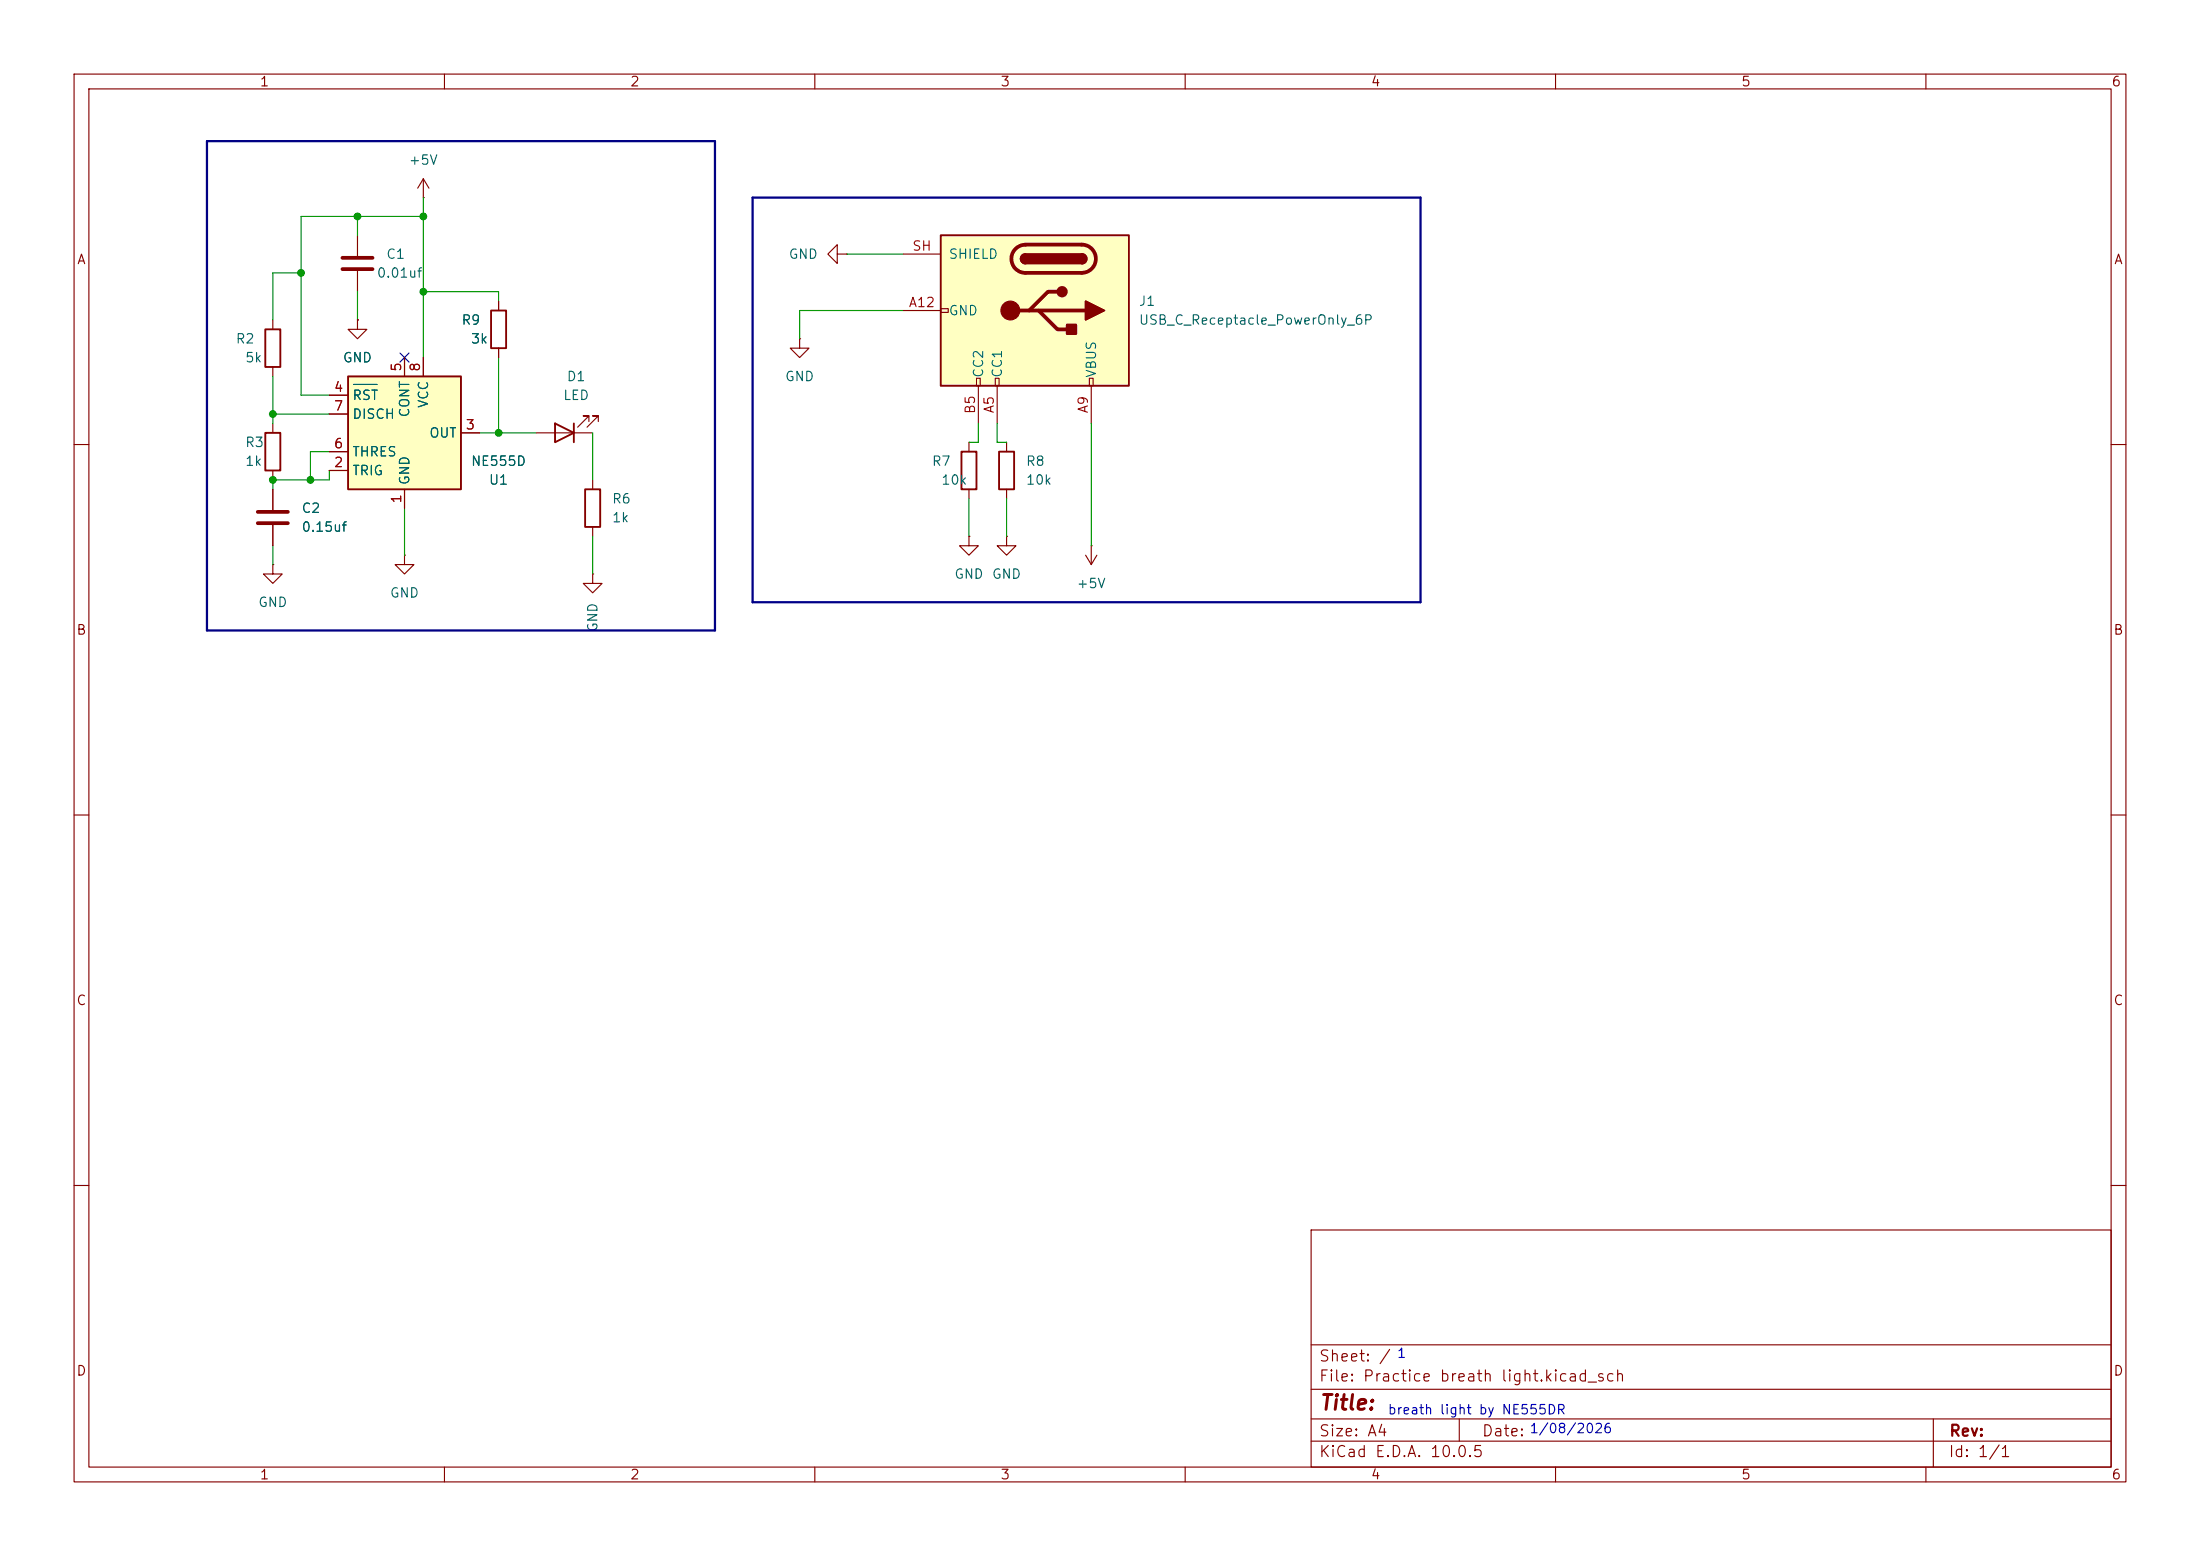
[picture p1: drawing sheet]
(kicad_sch
 (version 20260306)
 (generator "eeschema")
 (generator_version "10.0")
 (paper "A4")
 (lib_symbols
  (symbol "Connector:USB_C_Receptacle_PowerOnly_6P"
   (pin_names
    (offset 1.016)) (exclude_from_sim no) (in_bom yes) (on_board yes)
   (in_pos_files yes)
   (duplicate_pin_numbers_are_jumpers no)
   (property "Reference" "J" (at 0 16.51 0) (show_name no) (do_not_autoplace no) (effects (font (size 1.27 1.27)) (justify bottom)))
   (property "Value" "USB_C_Receptacle_PowerOnly_6P" (at 0 13.97 0) (show_name no) (do_not_autoplace no) (effects (font (size 1.27 1.27)) (justify bottom)))
   (property "Footprint" "" (at 3.81 2.54 0) (show_name no) (do_not_autoplace no) (hide yes) (effects (font (size 1.27 1.27))))
   (property "Datasheet" "https://www.usb.org/sites/default/files/documents/usb_type-c.zip" (at 0 0 0) (show_name no) (do_not_autoplace no) (hide yes) (effects (font (size 1.27 1.27))))
   (property "Description" "USB Power-Only 6P Type-C Receptacle connector" (at 0 0 0) (show_name no) (do_not_autoplace no) (hide yes) (effects (font (size 1.27 1.27))))
   (symbol "USB_C_Receptacle_PowerOnly_6P_0_0"
    (rectangle (start -0.254 -12.7) (end 0.254 -11.684) (stroke (width 0) (type default)) (fill (type none)))
    (rectangle (start 10.16 7.874) (end 9.144 7.366) (stroke (width 0) (type default)) (fill (type none)))
    (rectangle (start 10.16 -4.826) (end 9.144 -5.334) (stroke (width 0) (type default)) (fill (type none)))
    (rectangle (start 10.16 -7.366) (end 9.144 -7.874) (stroke (width 0) (type default)) (fill (type none))))
   (symbol "USB_C_Receptacle_PowerOnly_6P_0_1"
    (rectangle (start -10.16 12.7) (end 10.16 -12.7) (stroke (width 0.254) (type default)) (fill (type background)))
    (polyline (pts (xy -8.89 -1.27) (xy -8.89 6.35)) (stroke (width 0.508) (type default)) (fill (type none)))
    (rectangle (start -7.62 -1.27) (end -6.35 6.35) (stroke (width 0.254) (type default)) (fill (type outline)))
    (arc (start -7.62 6.35) (mid -6.985 6.9823) (end -6.35 6.35) (stroke (width 0.254) (type default)) (fill (type none)))
    (arc (start -7.62 6.35) (mid -6.985 6.9823) (end -6.35 6.35) (stroke (width 0.254) (type default)) (fill (type outline)))
    (arc (start -8.89 6.35) (mid -6.985 8.2467) (end -5.08 6.35) (stroke (width 0.508) (type default)) (fill (type none)))
    (arc (start -5.08 -1.27) (mid -6.985 -3.1667) (end -8.89 -1.27) (stroke (width 0.508) (type default)) (fill (type none)))
    (arc (start -6.35 -1.27) (mid -6.985 -1.9023) (end -7.62 -1.27) (stroke (width 0.254) (type default)) (fill (type none)))
    (arc (start -6.35 -1.27) (mid -6.985 -1.9023) (end -7.62 -1.27) (stroke (width 0.254) (type default)) (fill (type outline)))
    (polyline (pts (xy -5.08 6.35) (xy -5.08 -1.27)) (stroke (width 0.508) (type default)) (fill (type none)))
    (circle (center -2.54 3.683) (radius 0.635) (stroke (width 0.254) (type default)) (fill (type outline)))
    (polyline (pts (xy -1.27 6.858) (xy 0 9.398) (xy 1.27 6.858) (xy -1.27 6.858)) (stroke (width 0.254) (type default)) (fill (type outline)))
    (polyline (pts (xy 0 0.508) (xy 2.54 3.048) (xy 2.54 4.318)) (stroke (width 0.508) (type default)) (fill (type none)))
    (polyline (pts (xy 0 -0.762) (xy -2.54 1.778) (xy -2.54 3.048)) (stroke (width 0.508) (type default)) (fill (type none)))
    (polyline (pts (xy 0 -3.302) (xy 0 6.858)) (stroke (width 0.508) (type default)) (fill (type none)))
    (circle (center 0 -3.302) (radius 1.27) (stroke (width 0) (type default)) (fill (type outline)))
    (rectangle (start 1.905 4.318) (end 3.175 5.588) (stroke (width 0.254) (type default)) (fill (type outline))))
   (symbol "USB_C_Receptacle_PowerOnly_6P_1_1"
    (pin bidirectional line (at 15.24 -5.08 180) (length 5.08) (name "CC1" (effects (font (size 1.27 1.27)))) (number "A5" (effects (font (size 1.27 1.27)))))
    (pin passive line (at 15.24 7.62 180) (length 5.08) (name "VBUS" (effects (font (size 1.27 1.27)))) (number "A9" (effects (font (size 1.27 1.27)))))
    (pin passive line (at 0 -17.78 90) (length 5.08) (name "GND" (effects (font (size 1.27 1.27)))) (number "A12" (effects (font (size 1.27 1.27)))))
    (pin bidirectional line (at 15.24 -7.62 180) (length 5.08) (name "CC2" (effects (font (size 1.27 1.27)))) (number "B5" (effects (font (size 1.27 1.27)))))
    (pin passive line (at 15.24 7.62 180) (length 5.08) (hide yes) (name "VBUS" (effects (font (size 1.27 1.27)))) (number "B9" (effects (font (size 1.27 1.27)))))
    (pin passive line (at 0 -17.78 90) (length 5.08) (hide yes) (name "GND" (effects (font (size 1.27 1.27)))) (number "B12" (effects (font (size 1.27 1.27)))))
    (pin passive line (at -7.62 -17.78 90) (length 5.08) (name "SHIELD" (effects (font (size 1.27 1.27)))) (number "SH" (effects (font (size 1.27 1.27))))))
   (embedded_fonts no))
  (symbol "Device:C"
   (pin_numbers (hide yes))
   (pin_names
    (offset 0.254)) (exclude_from_sim no) (in_bom yes) (on_board yes)
   (in_pos_files yes)
   (duplicate_pin_numbers_are_jumpers no)
   (property "Reference" "C" (at 0.635 2.54 0) (show_name no) (do_not_autoplace no) (effects (font (size 1.27 1.27)) (justify left)))
   (property "Value" "C" (at 0.635 -2.54 0) (show_name no) (do_not_autoplace no) (effects (font (size 1.27 1.27)) (justify left)))
   (property "Footprint" "" (at 0.9652 -3.81 0) (show_name no) (do_not_autoplace no) (hide yes) (effects (font (size 1.27 1.27))))
   (property "Datasheet" "" (at 0 0 0) (show_name no) (do_not_autoplace no) (hide yes) (effects (font (size 1.27 1.27))))
   (property "Description" "Unpolarized capacitor" (at 0 0 0) (show_name no) (do_not_autoplace no) (hide yes) (effects (font (size 1.27 1.27))))
   (symbol "C_0_1"
    (polyline (pts (xy -2.032 0.762) (xy 2.032 0.762)) (stroke (width 0.508) (type default)) (fill (type none)))
    (polyline (pts (xy -2.032 -0.762) (xy 2.032 -0.762)) (stroke (width 0.508) (type default)) (fill (type none))))
   (symbol "C_1_1"
    (pin passive line (at 0 3.81 270) (length 2.794) (name "" (effects (font (size 1.27 1.27)))) (number "1" (effects (font (size 1.27 1.27)))))
    (pin passive line (at 0 -3.81 90) (length 2.794) (name "" (effects (font (size 1.27 1.27)))) (number "2" (effects (font (size 1.27 1.27))))))
   (embedded_fonts no))
  (symbol "Device:LED"
   (pin_numbers (hide yes))
   (pin_names
    (offset 1.016) (hide yes)) (exclude_from_sim no) (in_bom yes) (on_board yes)
   (in_pos_files yes)
   (duplicate_pin_numbers_are_jumpers no)
   (property "Reference" "D" (at 0 2.54 0) (show_name no) (do_not_autoplace no) (effects (font (size 1.27 1.27))))
   (property "Value" "LED" (at 0 -2.54 0) (show_name no) (do_not_autoplace no) (effects (font (size 1.27 1.27))))
   (property "Footprint" "" (at 0 0 0) (show_name no) (do_not_autoplace no) (hide yes) (effects (font (size 1.27 1.27))))
   (property "Datasheet" "" (at 0 0 0) (show_name no) (do_not_autoplace no) (hide yes) (effects (font (size 1.27 1.27))))
   (property "Description" "Light emitting diode" (at 0 0 0) (show_name no) (do_not_autoplace no) (hide yes) (effects (font (size 1.27 1.27))))
   (property "Sim.Pins" "1=K 2=A" (at 0 0 0) (show_name no) (do_not_autoplace no) (hide yes) (effects (font (size 1.27 1.27))))
   (symbol "LED_0_1"
    (polyline (pts (xy -3.048 -0.762) (xy -4.572 -2.286) (xy -3.81 -2.286) (xy -4.572 -2.286) (xy -4.572 -1.524)) (stroke (width 0) (type default)) (fill (type none)))
    (polyline (pts (xy -1.778 -0.762) (xy -3.302 -2.286) (xy -2.54 -2.286) (xy -3.302 -2.286) (xy -3.302 -1.524)) (stroke (width 0) (type default)) (fill (type none)))
    (polyline (pts (xy -1.27 0) (xy 1.27 0)) (stroke (width 0) (type default)) (fill (type none)))
    (polyline (pts (xy -1.27 -1.27) (xy -1.27 1.27)) (stroke (width 0.254) (type default)) (fill (type none)))
    (polyline (pts (xy 1.27 -1.27) (xy 1.27 1.27) (xy -1.27 0) (xy 1.27 -1.27)) (stroke (width 0.254) (type default)) (fill (type none))))
   (symbol "LED_1_1"
    (pin passive line (at -3.81 0 0) (length 2.54) (name "K" (effects (font (size 1.27 1.27)))) (number "1" (effects (font (size 1.27 1.27)))))
    (pin passive line (at 3.81 0 180) (length 2.54) (name "A" (effects (font (size 1.27 1.27)))) (number "2" (effects (font (size 1.27 1.27))))))
   (embedded_fonts no))
  (symbol "Device:R"
   (pin_numbers (hide yes))
   (pin_names
    (offset 0)) (exclude_from_sim no) (in_bom yes) (on_board yes)
   (in_pos_files yes)
   (duplicate_pin_numbers_are_jumpers no)
   (property "Reference" "R" (at 2.032 0 90) (show_name no) (do_not_autoplace no) (effects (font (size 1.27 1.27))))
   (property "Value" "R" (at 0 0 90) (show_name no) (do_not_autoplace no) (effects (font (size 1.27 1.27))))
   (property "Footprint" "" (at -1.778 0 90) (show_name no) (do_not_autoplace no) (hide yes) (effects (font (size 1.27 1.27))))
   (property "Datasheet" "" (at 0 0 0) (show_name no) (do_not_autoplace no) (hide yes) (effects (font (size 1.27 1.27))))
   (property "Description" "Resistor" (at 0 0 0) (show_name no) (do_not_autoplace no) (hide yes) (effects (font (size 1.27 1.27))))
   (symbol "R_0_1"
    (rectangle (start -1.016 -2.54) (end 1.016 2.54) (stroke (width 0.254) (type default)) (fill (type none))))
   (symbol "R_1_1"
    (pin passive line (at 0 3.81 270) (length 1.27) (name "" (effects (font (size 1.27 1.27)))) (number "1" (effects (font (size 1.27 1.27)))))
    (pin passive line (at 0 -3.81 90) (length 1.27) (name "" (effects (font (size 1.27 1.27)))) (number "2" (effects (font (size 1.27 1.27))))))
   (embedded_fonts no))
  (symbol "Timer:NE555D" (exclude_from_sim no) (in_bom yes) (on_board yes)
   (in_pos_files yes)
   (duplicate_pin_numbers_are_jumpers no)
   (property "Reference" "U" (at -10.16 8.89 0) (show_name no) (do_not_autoplace no) (effects (font (size 1.27 1.27)) (justify left)))
   (property "Value" "NE555D" (at 2.54 8.89 0) (show_name no) (do_not_autoplace no) (effects (font (size 1.27 1.27)) (justify left)))
   (property "Footprint" "Package_SO:SOIC-8_3.9x4.9mm_P1.27mm" (at 0 -24.13 0) (show_name no) (do_not_autoplace no) (hide yes) (effects (font (size 1.27 1.27))))
   (property "Datasheet" "http://www.ti.com/lit/ds/symlink/ne555.pdf" (at 0 -26.67 0) (show_name no) (do_not_autoplace no) (hide yes) (effects (font (size 1.27 1.27))))
   (property "Description" "Precision Timers, 555 compatible, SOIC-8" (at 0 -21.59 0) (show_name no) (do_not_autoplace no) (hide yes) (effects (font (size 1.27 1.27))))
   (symbol "NE555D_0_0"
    (pin power_in line (at 0 -10.16 90) (length 2.54) (name "GND" (effects (font (size 1.27 1.27)))) (number "1" (effects (font (size 1.27 1.27)))))
    (pin power_in line (at 2.54 10.16 270) (length 2.54) (name "VCC" (effects (font (size 1.27 1.27)))) (number "8" (effects (font (size 1.27 1.27))))))
   (symbol "NE555D_0_1"
    (rectangle (start -7.62 7.62) (end 7.62 -7.62) (stroke (width 0.254) (type default)) (fill (type background))))
   (symbol "NE555D_1_1"
    (pin input line (at -10.16 -5.08 0) (length 2.54) (name "TRIG" (effects (font (size 1.27 1.27)))) (number "2" (effects (font (size 1.27 1.27)))))
    (pin output line (at 10.16 0 180) (length 2.54) (name "OUT" (effects (font (size 1.27 1.27)))) (number "3" (effects (font (size 1.27 1.27)))))
    (pin input line (at -10.16 5.08 0) (length 2.54) (name "~{RST}" (effects (font (size 1.27 1.27)))) (number "4" (effects (font (size 1.27 1.27)))))
    (pin passive line (at 0 10.16 270) (length 2.54) (name "CONT" (effects (font (size 1.27 1.27)))) (number "5" (effects (font (size 1.27 1.27)))))
    (pin input line (at -10.16 -2.54 0) (length 2.54) (name "THRES" (effects (font (size 1.27 1.27)))) (number "6" (effects (font (size 1.27 1.27)))))
    (pin input line (at -10.16 2.54 0) (length 2.54) (name "DISCH" (effects (font (size 1.27 1.27)))) (number "7" (effects (font (size 1.27 1.27))))))
   (embedded_fonts no))
  (symbol "power:+5V"
   (power global)
   (pin_numbers (hide yes))
   (pin_names
    (offset 0) (hide yes)) (exclude_from_sim no) (in_bom yes) (on_board yes)
   (in_pos_files yes)
   (duplicate_pin_numbers_are_jumpers no)
   (property "Reference" "#PWR" (at 0 -3.81 0) (show_name no) (do_not_autoplace no) (hide yes) (effects (font (size 1.27 1.27))))
   (property "Value" "+5V" (at 0 3.556 0) (show_name no) (do_not_autoplace no) (effects (font (size 1.27 1.27))))
   (property "Footprint" "" (at 0 0 0) (show_name no) (do_not_autoplace no) (hide yes) (effects (font (size 1.27 1.27))))
   (property "Datasheet" "" (at 0 0 0) (show_name no) (do_not_autoplace no) (hide yes) (effects (font (size 1.27 1.27))))
   (property "Description" "Power symbol creates a global label with name \"+5V\"" (at 0 0 0) (show_name no) (do_not_autoplace no) (hide yes) (effects (font (size 1.27 1.27))))
   (symbol "+5V_0_1"
    (polyline (pts (xy -0.762 1.27) (xy 0 2.54)) (stroke (width 0) (type default)) (fill (type none)))
    (polyline (pts (xy 0 2.54) (xy 0.762 1.27)) (stroke (width 0) (type default)) (fill (type none)))
    (polyline (pts (xy 0 0) (xy 0 2.54)) (stroke (width 0) (type default)) (fill (type none))))
   (symbol "+5V_1_1"
    (pin power_in line (at 0 0 90) (length 0) (name "" (effects (font (size 1.27 1.27)))) (number "1" (effects (font (size 1.27 1.27))))))
   (embedded_fonts no))
  (symbol "power:GND"
   (power global)
   (pin_numbers (hide yes))
   (pin_names
    (offset 0) (hide yes)) (exclude_from_sim no) (in_bom yes) (on_board yes)
   (in_pos_files yes)
   (duplicate_pin_numbers_are_jumpers no)
   (property "Reference" "#PWR" (at 0 -6.35 0) (show_name no) (do_not_autoplace no) (hide yes) (effects (font (size 1.27 1.27))))
   (property "Value" "GND" (at 0 -3.81 0) (show_name no) (do_not_autoplace no) (effects (font (size 1.27 1.27))))
   (property "Footprint" "" (at 0 0 0) (show_name no) (do_not_autoplace no) (hide yes) (effects (font (size 1.27 1.27))))
   (property "Datasheet" "" (at 0 0 0) (show_name no) (do_not_autoplace no) (hide yes) (effects (font (size 1.27 1.27))))
   (property "Description" "Power symbol creates a global label with name \"GND\" , ground" (at 0 0 0) (show_name no) (do_not_autoplace no) (hide yes) (effects (font (size 1.27 1.27))))
   (symbol "GND_0_1"
    (polyline (pts (xy 0 0) (xy 0 -1.27) (xy 1.27 -1.27) (xy 0 -2.54) (xy -1.27 -1.27) (xy 0 -1.27)) (stroke (width 0) (type default)) (fill (type none))))
   (symbol "GND_1_1"
    (pin power_in line (at 0 0 270) (length 0) (name "" (effects (font (size 1.27 1.27)))) (number "1" (effects (font (size 1.27 1.27))))))
   (embedded_fonts no)))
 (text "breath light by NE555DR"
  (exclude_from_sim no)
  (at 199.39 190.5 0)
  (effects (font (size 1.27 1.27))))
 (text "1/08/2026"
  (exclude_from_sim no)
  (at 212.09 193.04 0)
  (effects (font (size 1.27 1.27))))
 (text "1\n"
  (exclude_from_sim no)
  (at 189.23 182.88 0)
  (effects (font (size 1.27 1.27))))
 (junction
  (at 67.31 58.42)
  (diameter 0)
  (color 0 0 0 0))
 (junction
  (at 36.83 64.77)
  (diameter 0)
  (color 0 0 0 0))
 (junction
  (at 40.64 36.83)
  (diameter 0)
  (color 0 0 0 0))
 (junction
  (at 41.91 64.77)
  (diameter 0)
  (color 0 0 0 0))
 (junction
  (at 48.26 29.21)
  (diameter 0)
  (color 0 0 0 0))
 (junction
  (at 36.83 55.88)
  (diameter 0)
  (color 0 0 0 0))
 (junction
  (at 57.15 39.37)
  (diameter 0)
  (color 0 0 0 0))
 (junction
  (at 57.15 29.21)
  (diameter 0)
  (color 0 0 0 0))
 (no_connect
  (at 54.61 48.26))
 (wire
  (pts (xy 132.08 57.15) (xy 132.08 59.69))
  (stroke (width 0) (type default)))
 (wire
  (pts (xy 130.81 67.31) (xy 130.81 72.39))
  (stroke (width 0) (type default)))
 (wire
  (pts (xy 40.64 36.83) (xy 36.83 36.83))
  (stroke (width 0) (type default)))
 (wire
  (pts (xy 114.3 34.29) (xy 121.92 34.29))
  (stroke (width 0) (type default)))
 (wire
  (pts (xy 36.83 64.77) (xy 41.91 64.77))
  (stroke (width 0) (type default)))
 (bus
  (pts (xy 101.6 26.67) (xy 101.6 81.28))
  (stroke (width 0) (type default)))
 (wire
  (pts (xy 48.26 29.21) (xy 40.64 29.21))
  (stroke (width 0) (type default)))
 (wire
  (pts (xy 107.95 41.91) (xy 107.95 45.72))
  (stroke (width 0) (type default)))
 (wire
  (pts (xy 40.64 53.34) (xy 44.45 53.34))
  (stroke (width 0) (type default)))
 (wire
  (pts (xy 57.15 29.21) (xy 57.15 39.37))
  (stroke (width 0) (type default)))
 (wire
  (pts (xy 40.64 36.83) (xy 40.64 53.34))
  (stroke (width 0) (type default)))
 (wire
  (pts (xy 36.83 55.88) (xy 36.83 57.15))
  (stroke (width 0) (type default)))
 (wire
  (pts (xy 57.15 39.37) (xy 57.15 48.26))
  (stroke (width 0) (type default)))
 (wire
  (pts (xy 134.62 59.69) (xy 135.89 59.69))
  (stroke (width 0) (type default)))
 (wire
  (pts (xy 67.31 58.42) (xy 72.39 58.42))
  (stroke (width 0) (type default)))
 (wire
  (pts (xy 134.62 57.15) (xy 134.62 59.69))
  (stroke (width 0) (type default)))
 (wire
  (pts (xy 132.08 59.69) (xy 130.81 59.69))
  (stroke (width 0) (type default)))
 (bus
  (pts (xy 191.77 81.28) (xy 101.6 81.28))
  (stroke (width 0) (type default)))
 (wire
  (pts (xy 135.89 67.31) (xy 135.89 72.39))
  (stroke (width 0) (type default)))
 (wire
  (pts (xy 57.15 39.37) (xy 67.31 39.37))
  (stroke (width 0) (type default)))
 (wire
  (pts (xy 40.64 29.21) (xy 40.64 36.83))
  (stroke (width 0) (type default)))
 (wire
  (pts (xy 36.83 36.83) (xy 36.83 43.18))
  (stroke (width 0) (type default)))
 (wire
  (pts (xy 64.77 58.42) (xy 67.31 58.42))
  (stroke (width 0) (type default)))
 (wire
  (pts (xy 44.45 64.77) (xy 44.45 63.5))
  (stroke (width 0) (type default)))
 (wire
  (pts (xy 121.92 41.91) (xy 107.95 41.91))
  (stroke (width 0) (type default)))
 (wire
  (pts (xy 147.32 57.15) (xy 147.32 73.66))
  (stroke (width 0) (type default)))
 (wire
  (pts (xy 48.26 29.21) (xy 57.15 29.21))
  (stroke (width 0) (type default)))
 (wire
  (pts (xy 57.15 26.67) (xy 57.15 29.21))
  (stroke (width 0) (type default)))
 (wire
  (pts (xy 44.45 55.88) (xy 36.83 55.88))
  (stroke (width 0) (type default)))
 (wire
  (pts (xy 80.01 72.39) (xy 80.01 77.47))
  (stroke (width 0) (type default)))
 (wire
  (pts (xy 67.31 39.37) (xy 67.31 40.64))
  (stroke (width 0) (type default)))
 (wire
  (pts (xy 67.31 48.26) (xy 67.31 58.42))
  (stroke (width 0) (type default)))
 (wire
  (pts (xy 48.26 29.21) (xy 48.26 31.75))
  (stroke (width 0) (type default)))
 (wire
  (pts (xy 36.83 50.8) (xy 36.83 55.88))
  (stroke (width 0) (type default)))
 (wire
  (pts (xy 36.83 73.66) (xy 36.83 76.2))
  (stroke (width 0) (type default)))
 (bus
  (pts (xy 101.6 26.67) (xy 191.77 26.67))
  (stroke (width 0) (type default)))
 (wire
  (pts (xy 80.01 58.42) (xy 80.01 64.77))
  (stroke (width 0) (type default)))
 (wire
  (pts (xy 44.45 60.96) (xy 41.91 60.96))
  (stroke (width 0) (type default)))
 (wire
  (pts (xy 54.61 68.58) (xy 54.61 74.93))
  (stroke (width 0) (type default)))
 (wire
  (pts (xy 36.83 64.77) (xy 36.83 66.04))
  (stroke (width 0) (type default)))
 (wire
  (pts (xy 41.91 60.96) (xy 41.91 64.77))
  (stroke (width 0) (type default)))
 (bus
  (pts (xy 96.52 19.05) (xy 27.94 19.05))
  (stroke (width 0) (type default)))
 (bus
  (pts (xy 27.94 85.09) (xy 96.52 85.09))
  (stroke (width 0) (type default)))
 (wire
  (pts (xy 41.91 64.77) (xy 44.45 64.77))
  (stroke (width 0) (type default)))
 (bus
  (pts (xy 191.77 26.67) (xy 191.77 81.28))
  (stroke (width 0) (type default)))
 (wire
  (pts (xy 48.26 39.37) (xy 48.26 43.18))
  (stroke (width 0) (type default)))
 (bus
  (pts (xy 96.52 19.05) (xy 96.52 85.09))
  (stroke (width 0) (type default)))
 (bus
  (pts (xy 27.94 19.05) (xy 27.94 85.09))
  (stroke (width 0) (type default)))
 (symbol
  (lib_id "power:GND")
  (at 135.89 72.39 0)
  (unit 1)
  (body_style 1)
  (exclude_from_sim no)
  (in_bom yes)
  (on_board yes)
  (in_pos_files yes)
  (dnp no)
  (fields_autoplaced yes)
  (property "Reference" "#PWR012" (at 135.89 78.74 0) (hide yes) (show_name no) (do_not_autoplace no) (effects (font (size 1.27 1.27))))
  (property "Value" "GND" (at 135.89 77.47 0) (show_name no) (do_not_autoplace no) (effects (font (size 1.27 1.27))))
  (property "Footprint" "" (at 135.89 72.39 0) (hide yes) (show_name no) (do_not_autoplace no) (effects (font (size 1.27 1.27))))
  (property "Datasheet" "" (at 135.89 72.39 0) (hide yes) (show_name no) (do_not_autoplace no) (effects (font (size 1.27 1.27))))
  (property "Description" "Power symbol creates a global label with name \"GND\" , ground" (at 135.89 72.39 0) (hide yes) (show_name no) (do_not_autoplace no) (effects (font (size 1.27 1.27))))
  (pin "1"))
 (symbol
  (lib_id "Device:C")
  (at 48.26 35.56 0)
  (unit 1)
  (body_style 1)
  (exclude_from_sim no)
  (in_bom yes)
  (on_board yes)
  (in_pos_files yes)
  (dnp no)
  (property "Reference" "C1" (at 52.07 34.2899 0) (show_name no) (do_not_autoplace no) (effects (font (size 1.27 1.27)) (justify left)))
  (property "Value" "0.01uf" (at 50.8 36.83 0) (show_name no) (do_not_autoplace no) (effects (font (size 1.27 1.27)) (justify left)))
  (property "Footprint" "Capacitor_SMD:C_0805_2012Metric" (at 49.2252 39.37 0) (hide yes) (show_name no) (do_not_autoplace no) (effects (font (size 1.27 1.27))))
  (property "Datasheet" "" (at 48.26 35.56 0) (hide yes) (show_name no) (do_not_autoplace no) (effects (font (size 1.27 1.27))))
  (property "Description" "Unpolarized capacitor" (at 48.26 35.56 0) (hide yes) (show_name no) (do_not_autoplace no) (effects (font (size 1.27 1.27))))
  (pin "1")
  (pin "2"))
 (symbol
  (lib_id "Device:R")
  (at 36.83 46.99 0)
  (unit 1)
  (body_style 1)
  (exclude_from_sim no)
  (in_bom yes)
  (on_board yes)
  (in_pos_files yes)
  (dnp no)
  (property "Reference" "R2" (at 31.75 45.72 0) (show_name no) (do_not_autoplace no) (effects (font (size 1.27 1.27)) (justify left)))
  (property "Value" "5k" (at 33.02 48.26 0) (show_name no) (do_not_autoplace no) (effects (font (size 1.27 1.27)) (justify left)))
  (property "Footprint" "Resistor_SMD:R_0805_2012Metric" (at 35.052 46.99 90) (hide yes) (show_name no) (do_not_autoplace no) (effects (font (size 1.27 1.27))))
  (property "Datasheet" "" (at 36.83 46.99 0) (hide yes) (show_name no) (do_not_autoplace no) (effects (font (size 1.27 1.27))))
  (property "Description" "Resistor" (at 36.83 46.99 0) (hide yes) (show_name no) (do_not_autoplace no) (effects (font (size 1.27 1.27))))
  (pin "1")
  (pin "2"))
 (symbol
  (lib_id "power:+5V")
  (at 147.32 73.66 180)
  (unit 1)
  (body_style 1)
  (exclude_from_sim no)
  (in_bom yes)
  (on_board yes)
  (in_pos_files yes)
  (dnp no)
  (fields_autoplaced yes)
  (property "Reference" "#PWR014" (at 147.32 69.85 0) (hide yes) (show_name no) (do_not_autoplace no) (effects (font (size 1.27 1.27))))
  (property "Value" "+5V" (at 147.32 78.74 0) (show_name no) (do_not_autoplace no) (effects (font (size 1.27 1.27))))
  (property "Footprint" "" (at 147.32 73.66 0) (hide yes) (show_name no) (do_not_autoplace no) (effects (font (size 1.27 1.27))))
  (property "Datasheet" "" (at 147.32 73.66 0) (hide yes) (show_name no) (do_not_autoplace no) (effects (font (size 1.27 1.27))))
  (property "Description" "Power symbol creates a global label with name \"+5V\"" (at 147.32 73.66 0) (hide yes) (show_name no) (do_not_autoplace no) (effects (font (size 1.27 1.27))))
  (pin "1"))
 (symbol
  (lib_id "power:GND")
  (at 114.3 34.29 270)
  (unit 1)
  (body_style 1)
  (exclude_from_sim no)
  (in_bom yes)
  (on_board yes)
  (in_pos_files yes)
  (dnp no)
  (fields_autoplaced yes)
  (property "Reference" "#PWR013" (at 107.95 34.29 0) (hide yes) (show_name no) (do_not_autoplace no) (effects (font (size 1.27 1.27))))
  (property "Value" "GND" (at 110.49 34.2899 90) (show_name no) (do_not_autoplace no) (effects (font (size 1.27 1.27)) (justify right)))
  (property "Footprint" "" (at 114.3 34.29 0) (hide yes) (show_name no) (do_not_autoplace no) (effects (font (size 1.27 1.27))))
  (property "Datasheet" "" (at 114.3 34.29 0) (hide yes) (show_name no) (do_not_autoplace no) (effects (font (size 1.27 1.27))))
  (property "Description" "Power symbol creates a global label with name \"GND\" , ground" (at 114.3 34.29 0) (hide yes) (show_name no) (do_not_autoplace no) (effects (font (size 1.27 1.27))))
  (pin "1"))
 (symbol
  (lib_id "Device:R")
  (at 135.89 63.5 0)
  (unit 1)
  (body_style 1)
  (exclude_from_sim no)
  (in_bom yes)
  (on_board yes)
  (in_pos_files yes)
  (dnp no)
  (property "Reference" "R8" (at 138.43 62.23 0) (show_name no) (do_not_autoplace no) (effects (font (size 1.27 1.27)) (justify left)))
  (property "Value" "10k" (at 138.43 64.77 0) (show_name no) (do_not_autoplace no) (effects (font (size 1.27 1.27)) (justify left)))
  (property "Footprint" "Resistor_SMD:R_0805_2012Metric" (at 134.112 63.5 90) (hide yes) (show_name no) (do_not_autoplace no) (effects (font (size 1.27 1.27))))
  (property "Datasheet" "" (at 135.89 63.5 0) (hide yes) (show_name no) (do_not_autoplace no) (effects (font (size 1.27 1.27))))
  (property "Description" "Resistor" (at 135.89 63.5 0) (hide yes) (show_name no) (do_not_autoplace no) (effects (font (size 1.27 1.27))))
  (pin "1")
  (pin "2"))
 (symbol
  (lib_id "Connector:USB_C_Receptacle_PowerOnly_6P")
  (at 139.7 41.91 270)
  (unit 1)
  (body_style 1)
  (exclude_from_sim no)
  (in_bom yes)
  (on_board yes)
  (in_pos_files yes)
  (dnp no)
  (fields_autoplaced yes)
  (property "Reference" "J1" (at 153.67 40.6399 90) (show_name no) (do_not_autoplace no) (effects (font (size 1.27 1.27)) (justify left)))
  (property "Value" "USB_C_Receptacle_PowerOnly_6P" (at 153.67 43.1799 90) (show_name no) (do_not_autoplace no) (effects (font (size 1.27 1.27)) (justify left)))
  (property "Footprint" "Connector_USB:USB_C_Receptacle_HRO_TYPE-C-31-M-17" (at 142.24 45.72 0) (hide yes) (show_name no) (do_not_autoplace no) (effects (font (size 1.27 1.27))))
  (property "Datasheet" "https://www.usb.org/sites/default/files/documents/usb_type-c.zip" (at 139.7 41.91 0) (hide yes) (show_name no) (do_not_autoplace no) (effects (font (size 1.27 1.27))))
  (property "Description" "USB Power-Only 6P Type-C Receptacle connector" (at 139.7 41.91 0) (hide yes) (show_name no) (do_not_autoplace no) (effects (font (size 1.27 1.27))))
  (pin "B12")
  (pin "B5")
  (pin "A12")
  (pin "A5")
  (pin "A9")
  (pin "B9")
  (pin "SH"))
 (symbol
  (lib_id "power:GND")
  (at 80.01 77.47 0)
  (unit 1)
  (body_style 1)
  (exclude_from_sim no)
  (in_bom yes)
  (on_board yes)
  (in_pos_files yes)
  (dnp no)
  (fields_autoplaced yes)
  (property "Reference" "#PWR010" (at 80.01 83.82 0) (hide yes) (show_name no) (do_not_autoplace no) (effects (font (size 1.27 1.27))))
  (property "Value" "GND" (at 80.0101 81.28 90) (show_name no) (do_not_autoplace no) (effects (font (size 1.27 1.27)) (justify right)))
  (property "Footprint" "" (at 80.01 77.47 0) (hide yes) (show_name no) (do_not_autoplace no) (effects (font (size 1.27 1.27))))
  (property "Datasheet" "" (at 80.01 77.47 0) (hide yes) (show_name no) (do_not_autoplace no) (effects (font (size 1.27 1.27))))
  (property "Description" "Power symbol creates a global label with name \"GND\" , ground" (at 80.01 77.47 0) (hide yes) (show_name no) (do_not_autoplace no) (effects (font (size 1.27 1.27))))
  (pin "1"))
 (symbol
  (lib_id "Device:C")
  (at 36.83 69.85 0)
  (unit 1)
  (body_style 1)
  (exclude_from_sim no)
  (in_bom yes)
  (on_board yes)
  (in_pos_files yes)
  (dnp no)
  (fields_autoplaced yes)
  (property "Reference" "C2" (at 40.64 68.5799 0) (show_name no) (do_not_autoplace no) (effects (font (size 1.27 1.27)) (justify left)))
  (property "Value" "0.15uf" (at 40.64 71.1199 0) (show_name no) (do_not_autoplace no) (effects (font (size 1.27 1.27)) (justify left)))
  (property "Footprint" "Capacitor_SMD:C_0805_2012Metric" (at 37.7952 73.66 0) (hide yes) (show_name no) (do_not_autoplace no) (effects (font (size 1.27 1.27))))
  (property "Datasheet" "" (at 36.83 69.85 0) (hide yes) (show_name no) (do_not_autoplace no) (effects (font (size 1.27 1.27))))
  (property "Description" "Unpolarized capacitor" (at 36.83 69.85 0) (hide yes) (show_name no) (do_not_autoplace no) (effects (font (size 1.27 1.27))))
  (pin "1")
  (pin "2"))
 (symbol
  (lib_id "Device:R")
  (at 67.31 44.45 0)
  (unit 1)
  (body_style 1)
  (exclude_from_sim no)
  (in_bom yes)
  (on_board yes)
  (in_pos_files yes)
  (dnp no)
  (property "Reference" "R9" (at 62.23 43.18 0) (show_name no) (do_not_autoplace no) (effects (font (size 1.27 1.27)) (justify left)))
  (property "Value" "3k" (at 63.5 45.72 0) (show_name no) (do_not_autoplace no) (effects (font (size 1.27 1.27)) (justify left)))
  (property "Footprint" "Resistor_SMD:R_0805_2012Metric" (at 65.532 44.45 90) (hide yes) (show_name no) (do_not_autoplace no) (effects (font (size 1.27 1.27))))
  (property "Datasheet" "" (at 67.31 44.45 0) (hide yes) (show_name no) (do_not_autoplace no) (effects (font (size 1.27 1.27))))
  (property "Description" "Resistor" (at 67.31 44.45 0) (hide yes) (show_name no) (do_not_autoplace no) (effects (font (size 1.27 1.27))))
  (pin "1")
  (pin "2"))
 (symbol
  (lib_id "power:+5V")
  (at 57.15 26.67 0)
  (unit 1)
  (body_style 1)
  (exclude_from_sim no)
  (in_bom yes)
  (on_board yes)
  (in_pos_files yes)
  (dnp no)
  (fields_autoplaced yes)
  (property "Reference" "#PWR01" (at 57.15 30.48 0) (hide yes) (show_name no) (do_not_autoplace no) (effects (font (size 1.27 1.27))))
  (property "Value" "+5V" (at 57.15 21.59 0) (show_name no) (do_not_autoplace no) (effects (font (size 1.27 1.27))))
  (property "Footprint" "" (at 57.15 26.67 0) (hide yes) (show_name no) (do_not_autoplace no) (effects (font (size 1.27 1.27))))
  (property "Datasheet" "" (at 57.15 26.67 0) (hide yes) (show_name no) (do_not_autoplace no) (effects (font (size 1.27 1.27))))
  (property "Description" "Power symbol creates a global label with name \"+5V\"" (at 57.15 26.67 0) (hide yes) (show_name no) (do_not_autoplace no) (effects (font (size 1.27 1.27))))
  (pin "1"))
 (symbol
  (lib_id "power:GND")
  (at 107.95 45.72 0)
  (unit 1)
  (body_style 1)
  (exclude_from_sim no)
  (in_bom yes)
  (on_board yes)
  (in_pos_files yes)
  (dnp no)
  (fields_autoplaced yes)
  (property "Reference" "#PWR05" (at 107.95 52.07 0) (hide yes) (show_name no) (do_not_autoplace no) (effects (font (size 1.27 1.27))))
  (property "Value" "GND" (at 107.95 50.8 0) (show_name no) (do_not_autoplace no) (effects (font (size 1.27 1.27))))
  (property "Footprint" "" (at 107.95 45.72 0) (hide yes) (show_name no) (do_not_autoplace no) (effects (font (size 1.27 1.27))))
  (property "Datasheet" "" (at 107.95 45.72 0) (hide yes) (show_name no) (do_not_autoplace no) (effects (font (size 1.27 1.27))))
  (property "Description" "Power symbol creates a global label with name \"GND\" , ground" (at 107.95 45.72 0) (hide yes) (show_name no) (do_not_autoplace no) (effects (font (size 1.27 1.27))))
  (pin "1"))
 (symbol
  (lib_id "power:GND")
  (at 130.81 72.39 0)
  (unit 1)
  (body_style 1)
  (exclude_from_sim no)
  (in_bom yes)
  (on_board yes)
  (in_pos_files yes)
  (dnp no)
  (fields_autoplaced yes)
  (property "Reference" "#PWR011" (at 130.81 78.74 0) (hide yes) (show_name no) (do_not_autoplace no) (effects (font (size 1.27 1.27))))
  (property "Value" "GND" (at 130.81 77.47 0) (show_name no) (do_not_autoplace no) (effects (font (size 1.27 1.27))))
  (property "Footprint" "" (at 130.81 72.39 0) (hide yes) (show_name no) (do_not_autoplace no) (effects (font (size 1.27 1.27))))
  (property "Datasheet" "" (at 130.81 72.39 0) (hide yes) (show_name no) (do_not_autoplace no) (effects (font (size 1.27 1.27))))
  (property "Description" "Power symbol creates a global label with name \"GND\" , ground" (at 130.81 72.39 0) (hide yes) (show_name no) (do_not_autoplace no) (effects (font (size 1.27 1.27))))
  (pin "1"))
 (symbol
  (lib_id "Device:LED")
  (at 76.2 58.42 180)
  (unit 1)
  (body_style 1)
  (exclude_from_sim no)
  (in_bom yes)
  (on_board yes)
  (in_pos_files yes)
  (dnp no)
  (fields_autoplaced yes)
  (property "Reference" "D1" (at 77.7875 50.8 0) (show_name no) (do_not_autoplace no) (effects (font (size 1.27 1.27))))
  (property "Value" "LED" (at 77.7875 53.34 0) (show_name no) (do_not_autoplace no) (effects (font (size 1.27 1.27))))
  (property "Footprint" "LED_SMD:LED_0805_2012Metric" (at 76.2 58.42 0) (hide yes) (show_name no) (do_not_autoplace no) (effects (font (size 1.27 1.27))))
  (property "Datasheet" "" (at 76.2 58.42 0) (hide yes) (show_name no) (do_not_autoplace no) (effects (font (size 1.27 1.27))))
  (property "Description" "Light emitting diode" (at 76.2 58.42 0) (hide yes) (show_name no) (do_not_autoplace no) (effects (font (size 1.27 1.27))))
  (property "Sim.Pins" "1=K 2=A" (at 76.2 58.42 0) (hide yes) (show_name no) (do_not_autoplace no) (effects (font (size 1.27 1.27))))
  (pin "1")
  (pin "2"))
 (symbol
  (lib_id "Device:R")
  (at 36.83 60.96 0)
  (unit 1)
  (body_style 1)
  (exclude_from_sim no)
  (in_bom yes)
  (on_board yes)
  (in_pos_files yes)
  (dnp no)
  (property "Reference" "R3" (at 33.02 59.69 0) (show_name no) (do_not_autoplace no) (effects (font (size 1.27 1.27)) (justify left)))
  (property "Value" "1k" (at 33.02 62.23 0) (show_name no) (do_not_autoplace no) (effects (font (size 1.27 1.27)) (justify left)))
  (property "Footprint" "Resistor_SMD:R_0805_2012Metric" (at 35.052 60.96 90) (hide yes) (show_name no) (do_not_autoplace no) (effects (font (size 1.27 1.27))))
  (property "Datasheet" "" (at 36.83 60.96 0) (hide yes) (show_name no) (do_not_autoplace no) (effects (font (size 1.27 1.27))))
  (property "Description" "Resistor" (at 36.83 60.96 0) (hide yes) (show_name no) (do_not_autoplace no) (effects (font (size 1.27 1.27))))
  (pin "1")
  (pin "2"))
 (symbol
  (lib_id "power:GND")
  (at 48.26 43.18 0)
  (unit 1)
  (body_style 1)
  (exclude_from_sim no)
  (in_bom yes)
  (on_board yes)
  (in_pos_files yes)
  (dnp no)
  (fields_autoplaced yes)
  (property "Reference" "#PWR04" (at 48.26 49.53 0) (hide yes) (show_name no) (do_not_autoplace no) (effects (font (size 1.27 1.27))))
  (property "Value" "GND" (at 48.26 48.26 0) (show_name no) (do_not_autoplace no) (effects (font (size 1.27 1.27))))
  (property "Footprint" "" (at 48.26 43.18 0) (hide yes) (show_name no) (do_not_autoplace no) (effects (font (size 1.27 1.27))))
  (property "Datasheet" "" (at 48.26 43.18 0) (hide yes) (show_name no) (do_not_autoplace no) (effects (font (size 1.27 1.27))))
  (property "Description" "Power symbol creates a global label with name \"GND\" , ground" (at 48.26 43.18 0) (hide yes) (show_name no) (do_not_autoplace no) (effects (font (size 1.27 1.27))))
  (pin "1"))
 (symbol
  (lib_id "power:GND")
  (at 36.83 76.2 0)
  (unit 1)
  (body_style 1)
  (exclude_from_sim no)
  (in_bom yes)
  (on_board yes)
  (in_pos_files yes)
  (dnp no)
  (fields_autoplaced yes)
  (property "Reference" "#PWR03" (at 36.83 82.55 0) (hide yes) (show_name no) (do_not_autoplace no) (effects (font (size 1.27 1.27))))
  (property "Value" "GND" (at 36.83 81.28 0) (show_name no) (do_not_autoplace no) (effects (font (size 1.27 1.27))))
  (property "Footprint" "" (at 36.83 76.2 0) (hide yes) (show_name no) (do_not_autoplace no) (effects (font (size 1.27 1.27))))
  (property "Datasheet" "" (at 36.83 76.2 0) (hide yes) (show_name no) (do_not_autoplace no) (effects (font (size 1.27 1.27))))
  (property "Description" "Power symbol creates a global label with name \"GND\" , ground" (at 36.83 76.2 0) (hide yes) (show_name no) (do_not_autoplace no) (effects (font (size 1.27 1.27))))
  (pin "1"))
 (symbol
  (lib_id "Timer:NE555D")
  (at 54.61 58.42 0)
  (unit 1)
  (body_style 1)
  (exclude_from_sim no)
  (in_bom yes)
  (on_board yes)
  (in_pos_files yes)
  (dnp no)
  (property "Reference" "U1" (at 67.31 64.77 0) (show_name no) (do_not_autoplace no) (effects (font (size 1.27 1.27))))
  (property "Value" "NE555D" (at 67.31 62.23 0) (show_name no) (do_not_autoplace no) (effects (font (size 1.27 1.27))))
  (property "Footprint" "Package_SO:SOIC-8_3.9x4.9mm_P1.27mm" (at 54.61 82.55 0) (hide yes) (show_name no) (do_not_autoplace no) (effects (font (size 1.27 1.27))))
  (property "Datasheet" "http://www.ti.com/lit/ds/symlink/ne555.pdf" (at 54.61 85.09 0) (hide yes) (show_name no) (do_not_autoplace no) (effects (font (size 1.27 1.27))))
  (property "Description" "Precision Timers, 555 compatible, SOIC-8" (at 54.61 80.01 0) (hide yes) (show_name no) (do_not_autoplace no) (effects (font (size 1.27 1.27))))
  (pin "8")
  (pin "1")
  (pin "4")
  (pin "6")
  (pin "5")
  (pin "7")
  (pin "2")
  (pin "3"))
 (symbol
  (lib_id "Device:R")
  (at 80.01 68.58 180)
  (unit 1)
  (body_style 1)
  (exclude_from_sim no)
  (in_bom yes)
  (on_board yes)
  (in_pos_files yes)
  (dnp no)
  (property "Reference" "R6" (at 82.55 67.3099 0) (show_name no) (do_not_autoplace no) (effects (font (size 1.27 1.27)) (justify right)))
  (property "Value" "1k" (at 82.55 69.8499 0) (show_name no) (do_not_autoplace no) (effects (font (size 1.27 1.27)) (justify right)))
  (property "Footprint" "Resistor_SMD:R_0805_2012Metric" (at 81.788 68.58 90) (hide yes) (show_name no) (do_not_autoplace no) (effects (font (size 1.27 1.27))))
  (property "Datasheet" "" (at 80.01 68.58 0) (hide yes) (show_name no) (do_not_autoplace no) (effects (font (size 1.27 1.27))))
  (property "Description" "Resistor" (at 80.01 68.58 0) (hide yes) (show_name no) (do_not_autoplace no) (effects (font (size 1.27 1.27))))
  (pin "1")
  (pin "2"))
 (symbol
  (lib_id "Device:R")
  (at 130.81 63.5 0)
  (unit 1)
  (body_style 1)
  (exclude_from_sim no)
  (in_bom yes)
  (on_board yes)
  (in_pos_files yes)
  (dnp no)
  (property "Reference" "R7" (at 125.73 62.23 0) (show_name no) (do_not_autoplace no) (effects (font (size 1.27 1.27)) (justify left)))
  (property "Value" "10k" (at 127 64.77 0) (show_name no) (do_not_autoplace no) (effects (font (size 1.27 1.27)) (justify left)))
  (property "Footprint" "Resistor_SMD:R_0805_2012Metric" (at 129.032 63.5 90) (hide yes) (show_name no) (do_not_autoplace no) (effects (font (size 1.27 1.27))))
  (property "Datasheet" "" (at 130.81 63.5 0) (hide yes) (show_name no) (do_not_autoplace no) (effects (font (size 1.27 1.27))))
  (property "Description" "Resistor" (at 130.81 63.5 0) (hide yes) (show_name no) (do_not_autoplace no) (effects (font (size 1.27 1.27))))
  (pin "1")
  (pin "2"))
 (symbol
  (lib_id "power:GND")
  (at 54.61 74.93 0)
  (unit 1)
  (body_style 1)
  (exclude_from_sim no)
  (in_bom yes)
  (on_board yes)
  (in_pos_files yes)
  (dnp no)
  (fields_autoplaced yes)
  (property "Reference" "#PWR06" (at 54.61 81.28 0) (hide yes) (show_name no) (do_not_autoplace no) (effects (font (size 1.27 1.27))))
  (property "Value" "GND" (at 54.61 80.01 0) (show_name no) (do_not_autoplace no) (effects (font (size 1.27 1.27))))
  (property "Footprint" "" (at 54.61 74.93 0) (hide yes) (show_name no) (do_not_autoplace no) (effects (font (size 1.27 1.27))))
  (property "Datasheet" "" (at 54.61 74.93 0) (hide yes) (show_name no) (do_not_autoplace no) (effects (font (size 1.27 1.27))))
  (property "Description" "Power symbol creates a global label with name \"GND\" , ground" (at 54.61 74.93 0) (hide yes) (show_name no) (do_not_autoplace no) (effects (font (size 1.27 1.27))))
  (pin "1"))
 (sheet_instances
  (path ""
   (page "1")))
 (embedded_fonts no))
